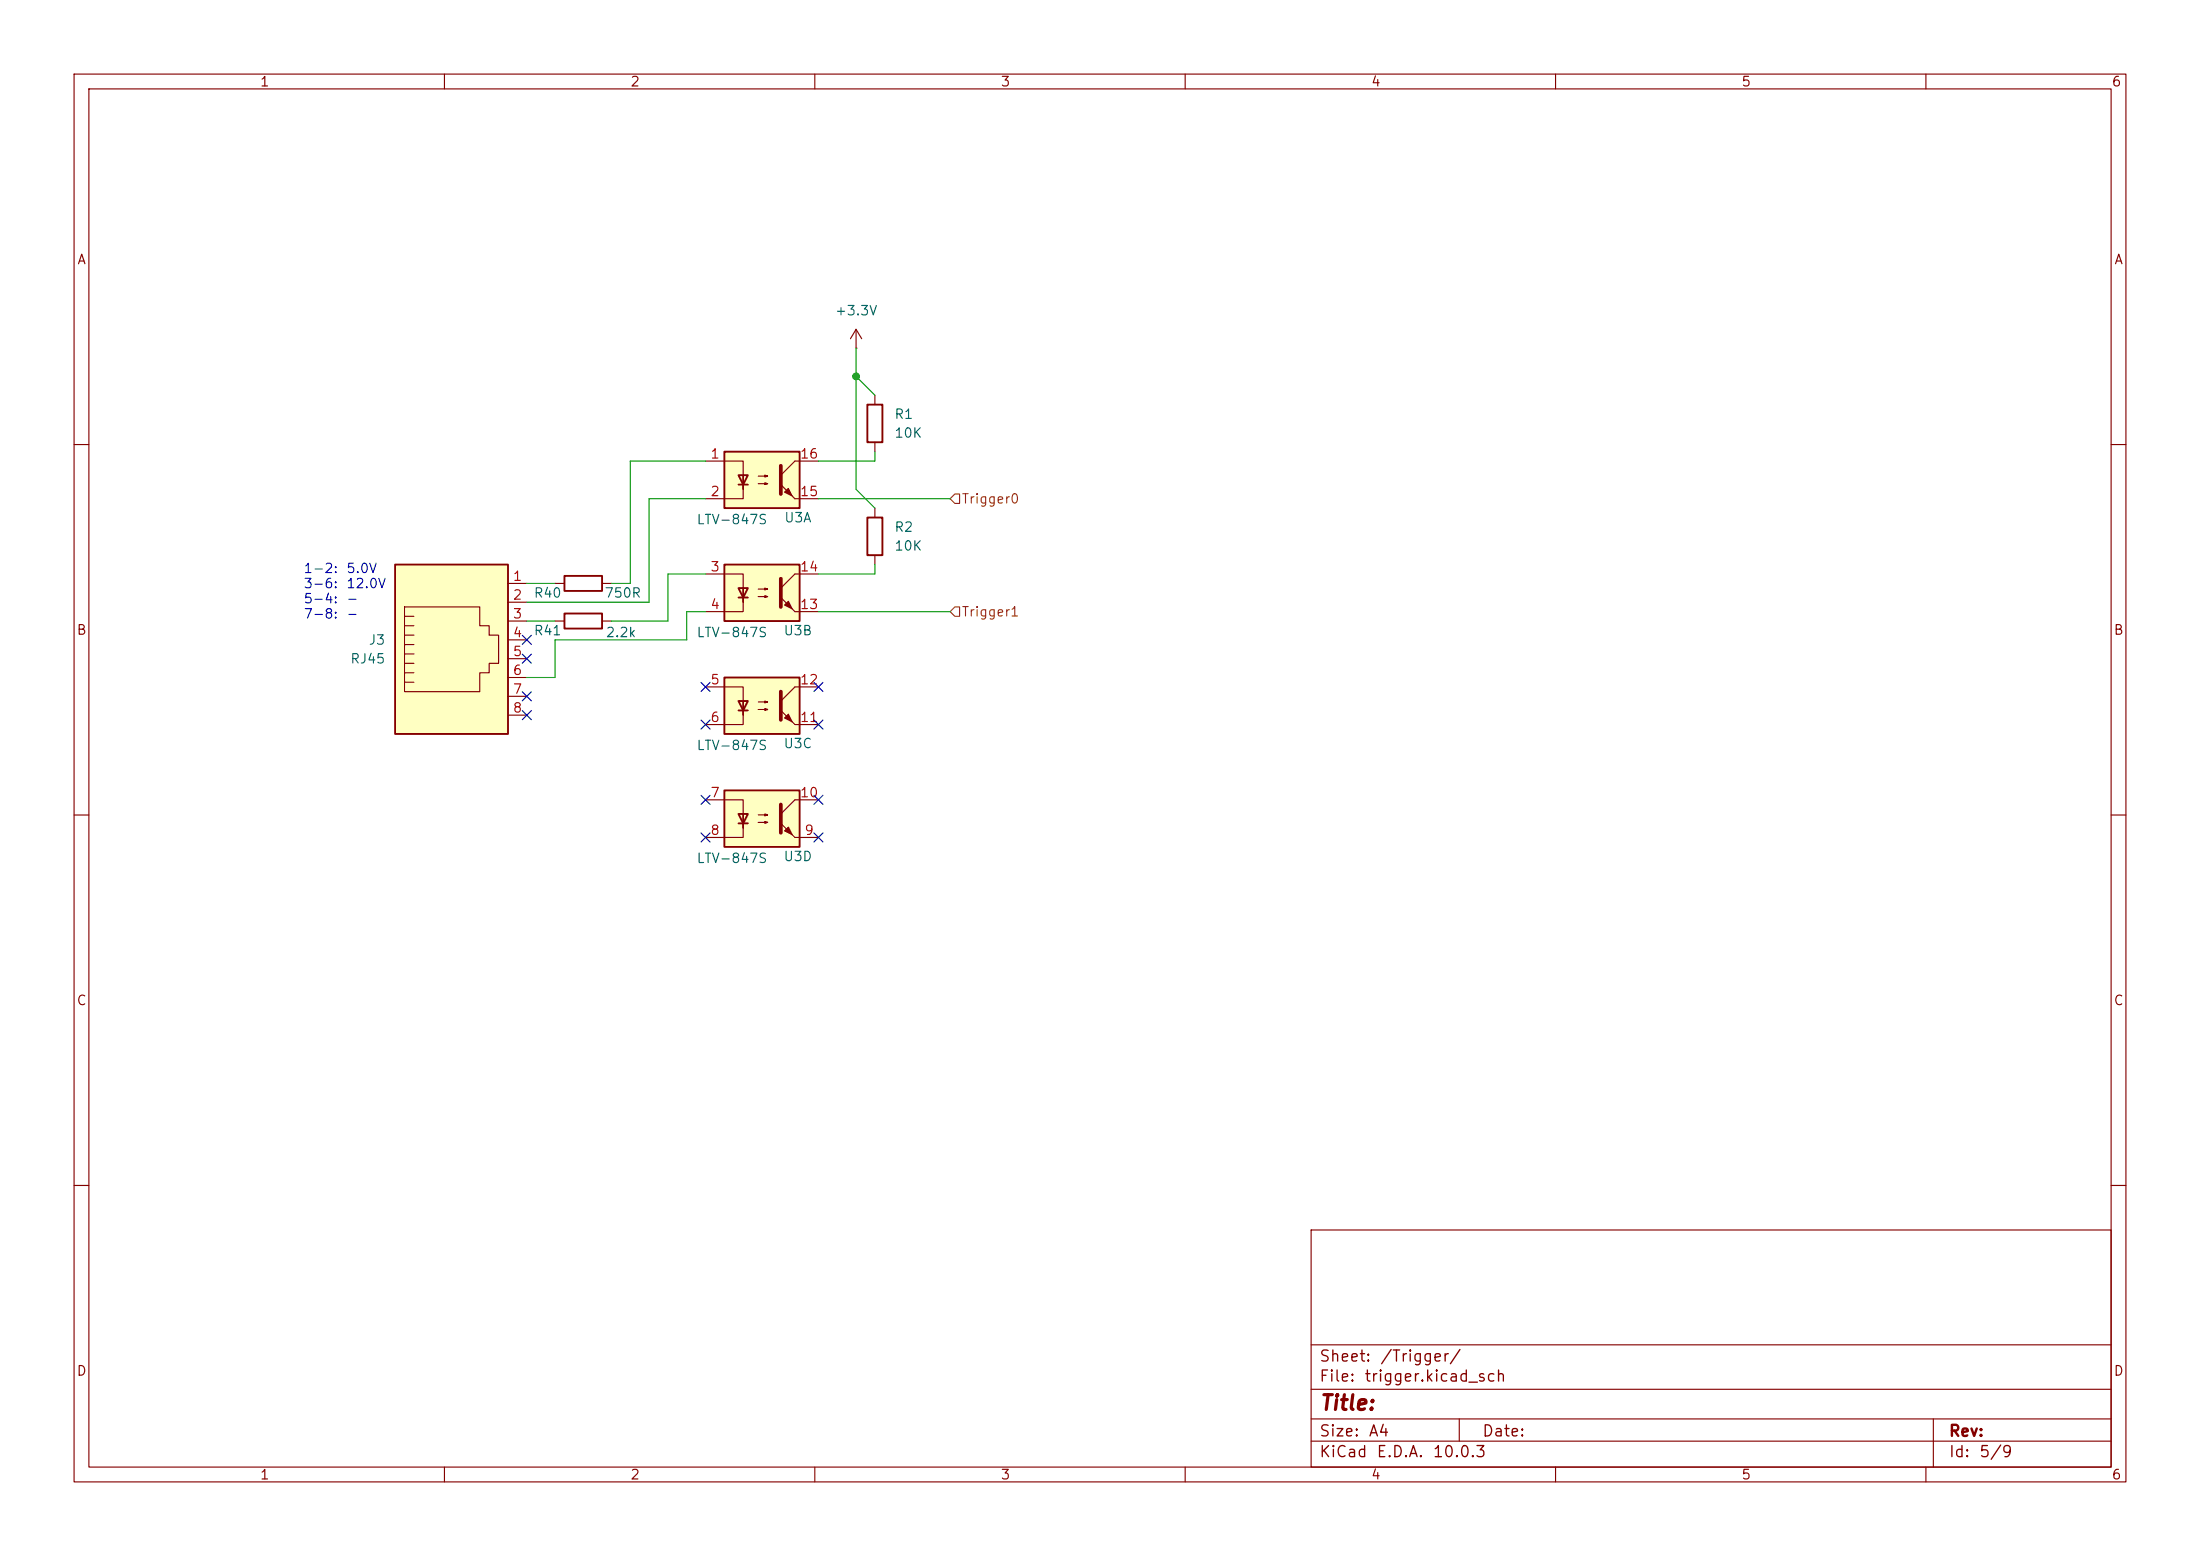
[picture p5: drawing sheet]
(kicad_sch
 (version 20260306)
 (generator "eeschema")
 (generator_version "10.0")
 (paper "A4")
 (lib_symbols
  (symbol "Connector:RJ45"
   (pin_names
    (offset 1.016)) (exclude_from_sim no) (in_bom yes) (on_board yes)
   (in_pos_files yes)
   (duplicate_pin_numbers_are_jumpers no)
   (property "Reference" "J" (at -5.08 13.97 0) (show_name no) (do_not_autoplace no) (effects (font (size 1.27 1.27)) (justify right)))
   (property "Value" "RJ45" (at 2.54 13.97 0) (show_name no) (do_not_autoplace no) (effects (font (size 1.27 1.27)) (justify left)))
   (property "Footprint" "" (at 0 0.635 90) (show_name no) (do_not_autoplace no) (hide yes) (effects (font (size 1.27 1.27))))
   (property "Datasheet" "" (at 0 0.635 90) (show_name no) (do_not_autoplace no) (hide yes) (effects (font (size 1.27 1.27))))
   (property "Description" "RJ connector, 8P8C (8 positions 8 connected)" (at 0 0 0) (show_name no) (do_not_autoplace no) (hide yes) (effects (font (size 1.27 1.27))))
   (symbol "RJ45_0_1"
    (polyline (pts (xy -6.35 1.905) (xy -5.08 1.905) (xy -5.08 1.905)) (stroke (width 0) (type default)) (fill (type none)))
    (polyline (pts (xy -6.35 0.635) (xy -5.08 0.635) (xy -5.08 0.635)) (stroke (width 0) (type default)) (fill (type none)))
    (polyline (pts (xy -6.35 -0.635) (xy -5.08 -0.635) (xy -5.08 -0.635)) (stroke (width 0) (type default)) (fill (type none)))
    (polyline (pts (xy -6.35 -1.905) (xy -5.08 -1.905) (xy -5.08 -1.905)) (stroke (width 0) (type default)) (fill (type none)))
    (polyline (pts (xy -6.35 -3.175) (xy -5.08 -3.175) (xy -5.08 -3.175)) (stroke (width 0) (type default)) (fill (type none)))
    (polyline (pts (xy -6.35 -4.445) (xy -6.35 6.985) (xy 3.81 6.985) (xy 3.81 4.445) (xy 5.08 4.445) (xy 5.08 3.175) (xy 6.35 3.175) (xy 6.35 -0.635) (xy 5.08 -0.635) (xy 5.08 -1.905) (xy 3.81 -1.905) (xy 3.81 -4.445) (xy -6.35 -4.445) (xy -6.35 -4.445)) (stroke (width 0) (type default)) (fill (type none)))
    (polyline (pts (xy -5.08 5.715) (xy -6.35 5.715)) (stroke (width 0) (type default)) (fill (type none)))
    (polyline (pts (xy -5.08 4.445) (xy -6.35 4.445)) (stroke (width 0) (type default)) (fill (type none)))
    (polyline (pts (xy -5.08 3.175) (xy -6.35 3.175) (xy -6.35 3.175)) (stroke (width 0) (type default)) (fill (type none)))
    (rectangle (start 7.62 12.7) (end -7.62 -10.16) (stroke (width 0.254) (type default)) (fill (type background))))
   (symbol "RJ45_1_1"
    (pin passive line (at 10.16 -7.62 180) (length 2.54) (name "" (effects (font (size 1.27 1.27)))) (number "1" (effects (font (size 1.27 1.27)))))
    (pin passive line (at 10.16 -5.08 180) (length 2.54) (name "" (effects (font (size 1.27 1.27)))) (number "2" (effects (font (size 1.27 1.27)))))
    (pin passive line (at 10.16 -2.54 180) (length 2.54) (name "" (effects (font (size 1.27 1.27)))) (number "3" (effects (font (size 1.27 1.27)))))
    (pin passive line (at 10.16 0 180) (length 2.54) (name "" (effects (font (size 1.27 1.27)))) (number "4" (effects (font (size 1.27 1.27)))))
    (pin passive line (at 10.16 2.54 180) (length 2.54) (name "" (effects (font (size 1.27 1.27)))) (number "5" (effects (font (size 1.27 1.27)))))
    (pin passive line (at 10.16 5.08 180) (length 2.54) (name "" (effects (font (size 1.27 1.27)))) (number "6" (effects (font (size 1.27 1.27)))))
    (pin passive line (at 10.16 7.62 180) (length 2.54) (name "" (effects (font (size 1.27 1.27)))) (number "7" (effects (font (size 1.27 1.27)))))
    (pin passive line (at 10.16 10.16 180) (length 2.54) (name "" (effects (font (size 1.27 1.27)))) (number "8" (effects (font (size 1.27 1.27))))))
   (embedded_fonts no))
  (symbol "Device:R"
   (pin_numbers (hide yes))
   (pin_names
    (offset 0)) (exclude_from_sim no) (in_bom yes) (on_board yes)
   (in_pos_files yes)
   (duplicate_pin_numbers_are_jumpers no)
   (property "Reference" "R" (at 2.032 0 90) (show_name no) (do_not_autoplace no) (effects (font (size 1.27 1.27))))
   (property "Value" "R" (at 0 0 90) (show_name no) (do_not_autoplace no) (effects (font (size 1.27 1.27))))
   (property "Footprint" "" (at -1.778 0 90) (show_name no) (do_not_autoplace no) (hide yes) (effects (font (size 1.27 1.27))))
   (property "Datasheet" "" (at 0 0 0) (show_name no) (do_not_autoplace no) (hide yes) (effects (font (size 1.27 1.27))))
   (property "Description" "Resistor" (at 0 0 0) (show_name no) (do_not_autoplace no) (hide yes) (effects (font (size 1.27 1.27))))
   (symbol "R_0_1"
    (rectangle (start -1.016 -2.54) (end 1.016 2.54) (stroke (width 0.254) (type default)) (fill (type none))))
   (symbol "R_1_1"
    (pin passive line (at 0 3.81 270) (length 1.27) (name "" (effects (font (size 1.27 1.27)))) (number "1" (effects (font (size 1.27 1.27)))))
    (pin passive line (at 0 -3.81 90) (length 1.27) (name "" (effects (font (size 1.27 1.27)))) (number "2" (effects (font (size 1.27 1.27))))))
   (embedded_fonts no))
  (symbol "Isolator:LTV-847S"
   (pin_names
    (offset 1.016)) (exclude_from_sim no) (in_bom yes) (on_board yes)
   (in_pos_files yes)
   (duplicate_pin_numbers_are_jumpers no)
   (property "Reference" "U" (at -3.81 5.08 0) (show_name no) (do_not_autoplace no) (effects (font (size 1.27 1.27))))
   (property "Value" "LTV-847S" (at 0 -5.08 0) (show_name no) (do_not_autoplace no) (effects (font (size 1.27 1.27))))
   (property "Footprint" "Package_DIP:SMDIP-16_W9.53mm" (at 0 -7.62 0) (show_name no) (do_not_autoplace no) (hide yes) (effects (font (size 1.27 1.27))))
   (property "Datasheet" "http://www.us.liteon.com/downloads/LTV-817-827-847.PDF" (at -15.24 11.43 0) (show_name no) (do_not_autoplace no) (hide yes) (effects (font (size 1.27 1.27))))
   (property "Description" "DC Optocoupler, Vce 35V, CTR 50%, SMDIP-16" (at 0 0 0) (show_name no) (do_not_autoplace no) (hide yes) (effects (font (size 1.27 1.27))))
   (symbol "LTV-847S_0_1"
    (rectangle (start -5.08 3.81) (end 5.08 -3.81) (stroke (width 0.254) (type default)) (fill (type background)))
    (polyline (pts (xy -5.08 2.54) (xy -2.54 2.54) (xy -2.54 -1.27) (xy -2.54 0.635)) (stroke (width 0) (type default)) (fill (type none)))
    (polyline (pts (xy -3.175 -0.635) (xy -1.905 -0.635)) (stroke (width 0.254) (type default)) (fill (type none)))
    (polyline (pts (xy -2.54 -0.635) (xy -2.54 -2.54) (xy -5.08 -2.54)) (stroke (width 0) (type default)) (fill (type none)))
    (polyline (pts (xy -2.54 -0.635) (xy -3.175 0.635) (xy -1.905 0.635) (xy -2.54 -0.635)) (stroke (width 0.254) (type default)) (fill (type none)))
    (polyline (pts (xy -0.508 0.508) (xy 0.762 0.508) (xy 0.381 0.381) (xy 0.381 0.635) (xy 0.762 0.508)) (stroke (width 0) (type default)) (fill (type none)))
    (polyline (pts (xy -0.508 -0.508) (xy 0.762 -0.508) (xy 0.381 -0.635) (xy 0.381 -0.381) (xy 0.762 -0.508)) (stroke (width 0) (type default)) (fill (type none)))
    (polyline (pts (xy 2.54 1.905) (xy 2.54 -1.905)) (stroke (width 0.508) (type default)) (fill (type none)))
    (polyline (pts (xy 2.54 0.635) (xy 4.445 2.54)) (stroke (width 0) (type default)) (fill (type none)))
    (polyline (pts (xy 3.048 -1.651) (xy 3.556 -1.143) (xy 4.064 -2.159) (xy 3.048 -1.651)) (stroke (width 0) (type default)) (fill (type outline)))
    (polyline (pts (xy 4.445 2.54) (xy 5.08 2.54)) (stroke (width 0) (type default)) (fill (type none)))
    (polyline (pts (xy 4.445 -2.54) (xy 2.54 -0.635)) (stroke (width 0) (type default)) (fill (type outline)))
    (polyline (pts (xy 4.445 -2.54) (xy 5.08 -2.54)) (stroke (width 0) (type default)) (fill (type none))))
   (symbol "LTV-847S_1_1"
    (pin passive line (at -7.62 2.54 0) (length 2.54) (name "" (effects (font (size 1.27 1.27)))) (number "1" (effects (font (size 1.27 1.27)))))
    (pin passive line (at -7.62 -2.54 0) (length 2.54) (name "" (effects (font (size 1.27 1.27)))) (number "2" (effects (font (size 1.27 1.27)))))
    (pin passive line (at 7.62 -2.54 180) (length 2.54) (name "" (effects (font (size 1.27 1.27)))) (number "15" (effects (font (size 1.27 1.27)))))
    (pin passive line (at 7.62 2.54 180) (length 2.54) (name "" (effects (font (size 1.27 1.27)))) (number "16" (effects (font (size 1.27 1.27))))))
   (symbol "LTV-847S_2_1"
    (pin passive line (at -7.62 2.54 0) (length 2.54) (name "" (effects (font (size 1.27 1.27)))) (number "3" (effects (font (size 1.27 1.27)))))
    (pin passive line (at -7.62 -2.54 0) (length 2.54) (name "" (effects (font (size 1.27 1.27)))) (number "4" (effects (font (size 1.27 1.27)))))
    (pin passive line (at 7.62 -2.54 180) (length 2.54) (name "" (effects (font (size 1.27 1.27)))) (number "13" (effects (font (size 1.27 1.27)))))
    (pin passive line (at 7.62 2.54 180) (length 2.54) (name "" (effects (font (size 1.27 1.27)))) (number "14" (effects (font (size 1.27 1.27))))))
   (symbol "LTV-847S_3_1"
    (pin passive line (at -7.62 2.54 0) (length 2.54) (name "" (effects (font (size 1.27 1.27)))) (number "5" (effects (font (size 1.27 1.27)))))
    (pin passive line (at -7.62 -2.54 0) (length 2.54) (name "" (effects (font (size 1.27 1.27)))) (number "6" (effects (font (size 1.27 1.27)))))
    (pin passive line (at 7.62 -2.54 180) (length 2.54) (name "" (effects (font (size 1.27 1.27)))) (number "11" (effects (font (size 1.27 1.27)))))
    (pin passive line (at 7.62 2.54 180) (length 2.54) (name "" (effects (font (size 1.27 1.27)))) (number "12" (effects (font (size 1.27 1.27))))))
   (symbol "LTV-847S_4_1"
    (pin passive line (at -7.62 2.54 0) (length 2.54) (name "" (effects (font (size 1.27 1.27)))) (number "7" (effects (font (size 1.27 1.27)))))
    (pin passive line (at -7.62 -2.54 0) (length 2.54) (name "" (effects (font (size 1.27 1.27)))) (number "8" (effects (font (size 1.27 1.27)))))
    (pin passive line (at 7.62 -2.54 180) (length 2.54) (name "" (effects (font (size 1.27 1.27)))) (number "9" (effects (font (size 1.27 1.27)))))
    (pin passive line (at 7.62 2.54 180) (length 2.54) (name "" (effects (font (size 1.27 1.27)))) (number "10" (effects (font (size 1.27 1.27))))))
   (embedded_fonts no))
  (symbol "power:+3.3V"
   (power global)
   (pin_numbers (hide yes))
   (pin_names
    (offset 0) (hide yes)) (exclude_from_sim no) (in_bom yes) (on_board yes)
   (in_pos_files yes)
   (duplicate_pin_numbers_are_jumpers no)
   (property "Reference" "#PWR" (at 0 -3.81 0) (show_name no) (do_not_autoplace no) (hide yes) (effects (font (size 1.27 1.27))))
   (property "Value" "+3.3V" (at 0 3.556 0) (show_name no) (do_not_autoplace no) (effects (font (size 1.27 1.27))))
   (property "Footprint" "" (at 0 0 0) (show_name no) (do_not_autoplace no) (hide yes) (effects (font (size 1.27 1.27))))
   (property "Datasheet" "" (at 0 0 0) (show_name no) (do_not_autoplace no) (hide yes) (effects (font (size 1.27 1.27))))
   (property "Description" "Power symbol creates a global label with name \"+3.3V\"" (at 0 0 0) (show_name no) (do_not_autoplace no) (hide yes) (effects (font (size 1.27 1.27))))
   (symbol "+3.3V_0_1"
    (polyline (pts (xy -0.762 1.27) (xy 0 2.54)) (stroke (width 0) (type default)) (fill (type none)))
    (polyline (pts (xy 0 2.54) (xy 0.762 1.27)) (stroke (width 0) (type default)) (fill (type none)))
    (polyline (pts (xy 0 0) (xy 0 2.54)) (stroke (width 0) (type default)) (fill (type none))))
   (symbol "+3.3V_1_1"
    (pin power_in line (at 0 0 90) (length 0) (name "" (effects (font (size 1.27 1.27)))) (number "1" (effects (font (size 1.27 1.27))))))
   (embedded_fonts no)))
 (text "1-2: 5.0V\n3-6: 12.0V\n5-4: -\n7-8: -"
  (exclude_from_sim no)
  (at 40.894 80.01 0)
  (effects (font (size 1.27 1.27)) (justify left)))
 (junction
  (at 115.57 50.8)
  (diameter 0)
  (color 0 0 0 0))
 (no_connect
  (at 95.25 107.95))
 (no_connect
  (at 71.12 86.36))
 (no_connect
  (at 71.12 88.9))
 (no_connect
  (at 110.49 92.71))
 (no_connect
  (at 71.12 96.52))
 (no_connect
  (at 110.49 107.95))
 (no_connect
  (at 110.49 113.03))
 (no_connect
  (at 95.25 92.71))
 (no_connect
  (at 110.49 97.79))
 (no_connect
  (at 95.25 97.79))
 (no_connect
  (at 95.25 113.03))
 (no_connect
  (at 71.12 93.98))
 (wire
  (pts (xy 95.25 82.55) (xy 92.71 82.55))
  (stroke (width 0) (type default)))
 (wire
  (pts (xy 74.93 86.36) (xy 92.71 86.36))
  (stroke (width 0) (type default)))
 (wire
  (pts (xy 110.49 82.55) (xy 128.27 82.55))
  (stroke (width 0) (type default)))
 (wire
  (pts (xy 95.25 62.23) (xy 85.09 62.23))
  (stroke (width 0) (type default)))
 (wire
  (pts (xy 115.57 50.8) (xy 115.57 66.04))
  (stroke (width 0) (type default)))
 (wire
  (pts (xy 110.49 67.31) (xy 128.27 67.31))
  (stroke (width 0) (type default)))
 (wire
  (pts (xy 118.11 76.2) (xy 118.11 77.47))
  (stroke (width 0) (type default)))
 (wire
  (pts (xy 110.49 77.47) (xy 118.11 77.47))
  (stroke (width 0) (type default)))
 (wire
  (pts (xy 71.12 83.82) (xy 74.93 83.82))
  (stroke (width 0) (type default)))
 (wire
  (pts (xy 71.12 81.28) (xy 87.63 81.28))
  (stroke (width 0) (type default)))
 (wire
  (pts (xy 87.63 81.28) (xy 87.63 67.31))
  (stroke (width 0) (type default)))
 (wire
  (pts (xy 92.71 82.55) (xy 92.71 86.36))
  (stroke (width 0) (type default)))
 (wire
  (pts (xy 71.12 78.74) (xy 74.93 78.74))
  (stroke (width 0) (type default)))
 (wire
  (pts (xy 90.17 83.82) (xy 90.17 77.47))
  (stroke (width 0) (type default)))
 (wire
  (pts (xy 87.63 67.31) (xy 95.25 67.31))
  (stroke (width 0) (type default)))
 (wire
  (pts (xy 90.17 77.47) (xy 95.25 77.47))
  (stroke (width 0) (type default)))
 (wire
  (pts (xy 118.11 68.58) (xy 115.57 66.04))
  (stroke (width 0) (type default)))
 (wire
  (pts (xy 118.11 60.96) (xy 118.11 62.23))
  (stroke (width 0) (type default)))
 (wire
  (pts (xy 85.09 62.23) (xy 85.09 78.74))
  (stroke (width 0) (type default)))
 (wire
  (pts (xy 82.55 83.82) (xy 90.17 83.82))
  (stroke (width 0) (type default)))
 (wire
  (pts (xy 74.93 91.44) (xy 74.93 86.36))
  (stroke (width 0) (type default)))
 (wire
  (pts (xy 110.49 62.23) (xy 118.11 62.23))
  (stroke (width 0) (type default)))
 (wire
  (pts (xy 82.55 78.74) (xy 85.09 78.74))
  (stroke (width 0) (type default)))
 (wire
  (pts (xy 71.12 91.44) (xy 74.93 91.44))
  (stroke (width 0) (type default)))
 (wire
  (pts (xy 115.57 46.99) (xy 115.57 50.8))
  (stroke (width 0) (type default)))
 (wire
  (pts (xy 118.11 53.34) (xy 115.57 50.8))
  (stroke (width 0) (type default)))
 (hierarchical_label "Trigger1"
  (shape input)
  (at 128.27 82.55 0)
  (effects (font (size 1.27 1.27)) (justify left)))
 (hierarchical_label "Trigger0"
  (shape input)
  (at 128.27 67.31 0)
  (effects (font (size 1.27 1.27)) (justify left)))
 (symbol
  (lib_id "Device:R")
  (at 118.11 72.39 0)
  (unit 1)
  (body_style 1)
  (exclude_from_sim no)
  (in_bom yes)
  (on_board yes)
  (in_pos_files yes)
  (dnp no)
  (fields_autoplaced yes)
  (property "Reference" "R2" (at 120.65 71.1199 0) (show_name no) (do_not_autoplace no) (effects (font (size 1.27 1.27)) (justify left)))
  (property "Value" "10K" (at 120.65 73.6599 0) (show_name no) (do_not_autoplace no) (effects (font (size 1.27 1.27)) (justify left)))
  (property "Footprint" "Resistor_SMD:R_0603_1608Metric_Pad0.98x0.95mm_HandSolder" (at 116.332 72.39 90) (hide yes) (show_name no) (do_not_autoplace no) (effects (font (size 1.27 1.27))))
  (property "Datasheet" "" (at 118.11 72.39 0) (hide yes) (show_name no) (do_not_autoplace no) (effects (font (size 1.27 1.27))))
  (property "Description" "Resistor" (at 118.11 72.39 0) (hide yes) (show_name no) (do_not_autoplace no) (effects (font (size 1.27 1.27))))
  (pin "2")
  (pin "1"))
 (symbol
  (lib_id "Device:R")
  (at 78.74 78.74 90)
  (unit 1)
  (body_style 1)
  (exclude_from_sim no)
  (in_bom yes)
  (on_board yes)
  (in_pos_files yes)
  (dnp no)
  (property "Reference" "R40" (at 73.914 80.01 90) (show_name no) (do_not_autoplace no) (effects (font (size 1.27 1.27))))
  (property "Value" "750R" (at 84.074 80.01 90) (show_name no) (do_not_autoplace no) (effects (font (size 1.27 1.27))))
  (property "Footprint" "Resistor_SMD:R_0603_1608Metric_Pad0.98x0.95mm_HandSolder" (at 78.74 80.518 90) (hide yes) (show_name no) (do_not_autoplace no) (effects (font (size 1.27 1.27))))
  (property "Datasheet" "" (at 78.74 78.74 0) (hide yes) (show_name no) (do_not_autoplace no) (effects (font (size 1.27 1.27))))
  (property "Description" "Resistor" (at 78.74 78.74 0) (hide yes) (show_name no) (do_not_autoplace no) (effects (font (size 1.27 1.27))))
  (pin "1")
  (pin "2"))
 (symbol
  (lib_id "Device:R")
  (at 118.11 57.15 0)
  (unit 1)
  (body_style 1)
  (exclude_from_sim no)
  (in_bom yes)
  (on_board yes)
  (in_pos_files yes)
  (dnp no)
  (fields_autoplaced yes)
  (property "Reference" "R1" (at 120.65 55.8799 0) (show_name no) (do_not_autoplace no) (effects (font (size 1.27 1.27)) (justify left)))
  (property "Value" "10K" (at 120.65 58.4199 0) (show_name no) (do_not_autoplace no) (effects (font (size 1.27 1.27)) (justify left)))
  (property "Footprint" "Resistor_SMD:R_0603_1608Metric_Pad0.98x0.95mm_HandSolder" (at 116.332 57.15 90) (hide yes) (show_name no) (do_not_autoplace no) (effects (font (size 1.27 1.27))))
  (property "Datasheet" "" (at 118.11 57.15 0) (hide yes) (show_name no) (do_not_autoplace no) (effects (font (size 1.27 1.27))))
  (property "Description" "Resistor" (at 118.11 57.15 0) (hide yes) (show_name no) (do_not_autoplace no) (effects (font (size 1.27 1.27))))
  (pin "2")
  (pin "1"))
 (symbol
  (lib_id "Isolator:LTV-847S")
  (at 102.87 80.01 0)
  (unit 2)
  (body_style 1)
  (exclude_from_sim no)
  (in_bom yes)
  (on_board yes)
  (in_pos_files yes)
  (dnp no)
  (property "Reference" "U3" (at 107.696 85.09 0) (show_name no) (do_not_autoplace no) (effects (font (size 1.27 1.27))))
  (property "Value" "LTV-847S" (at 98.806 85.344 0) (show_name no) (do_not_autoplace no) (effects (font (size 1.27 1.27))))
  (property "Footprint" "Package_DIP:SMDIP-16_W9.53mm" (at 102.87 87.63 0) (hide yes) (show_name no) (do_not_autoplace no) (effects (font (size 1.27 1.27))))
  (property "Datasheet" "http://www.us.liteon.com/downloads/LTV-817-827-847.PDF" (at 87.63 68.58 0) (hide yes) (show_name no) (do_not_autoplace no) (effects (font (size 1.27 1.27))))
  (property "Description" "DC Optocoupler, Vce 35V, CTR 50%, SMDIP-16" (at 102.87 80.01 0) (hide yes) (show_name no) (do_not_autoplace no) (effects (font (size 1.27 1.27))))
  (pin "9")
  (pin "6")
  (pin "4")
  (pin "3")
  (pin "13")
  (pin "14")
  (pin "1")
  (pin "2")
  (pin "10")
  (pin "11")
  (pin "5")
  (pin "7")
  (pin "12")
  (pin "16")
  (pin "8")
  (pin "15"))
 (symbol
  (lib_id "power:+3.3V")
  (at 115.57 46.99 0)
  (unit 1)
  (body_style 1)
  (exclude_from_sim no)
  (in_bom yes)
  (on_board yes)
  (in_pos_files yes)
  (dnp no)
  (fields_autoplaced yes)
  (property "Reference" "#PWR08" (at 115.57 50.8 0) (hide yes) (show_name no) (do_not_autoplace no) (effects (font (size 1.27 1.27))))
  (property "Value" "+3.3V" (at 115.57 41.91 0) (show_name no) (do_not_autoplace no) (effects (font (size 1.27 1.27))))
  (property "Footprint" "" (at 115.57 46.99 0) (hide yes) (show_name no) (do_not_autoplace no) (effects (font (size 1.27 1.27))))
  (property "Datasheet" "" (at 115.57 46.99 0) (hide yes) (show_name no) (do_not_autoplace no) (effects (font (size 1.27 1.27))))
  (property "Description" "Power symbol creates a global label with name \"+3.3V\"" (at 115.57 46.99 0) (hide yes) (show_name no) (do_not_autoplace no) (effects (font (size 1.27 1.27))))
  (pin "1"))
 (symbol
  (lib_id "Device:R")
  (at 78.74 83.82 90)
  (unit 1)
  (body_style 1)
  (exclude_from_sim no)
  (in_bom yes)
  (on_board yes)
  (in_pos_files yes)
  (dnp no)
  (property "Reference" "R41" (at 73.914 85.09 90) (show_name no) (do_not_autoplace no) (effects (font (size 1.27 1.27))))
  (property "Value" "2.2k" (at 83.82 85.344 90) (show_name no) (do_not_autoplace no) (effects (font (size 1.27 1.27))))
  (property "Footprint" "Resistor_SMD:R_0603_1608Metric_Pad0.98x0.95mm_HandSolder" (at 78.74 85.598 90) (hide yes) (show_name no) (do_not_autoplace no) (effects (font (size 1.27 1.27))))
  (property "Datasheet" "" (at 78.74 83.82 0) (hide yes) (show_name no) (do_not_autoplace no) (effects (font (size 1.27 1.27))))
  (property "Description" "Resistor" (at 78.74 83.82 0) (hide yes) (show_name no) (do_not_autoplace no) (effects (font (size 1.27 1.27))))
  (pin "1")
  (pin "2"))
 (symbol
  (lib_id "Connector:RJ45")
  (at 60.96 86.36 0)
  (mirror x)
  (unit 1)
  (body_style 1)
  (exclude_from_sim no)
  (in_bom yes)
  (on_board yes)
  (in_pos_files yes)
  (dnp no)
  (property "Reference" "J3" (at 52.07 86.3599 0) (show_name no) (do_not_autoplace no) (effects (font (size 1.27 1.27)) (justify right)))
  (property "Value" "RJ45" (at 52.07 88.8999 0) (show_name no) (do_not_autoplace no) (effects (font (size 1.27 1.27)) (justify right)))
  (property "Footprint" "revolvenow:RJ45" (at 60.96 86.995 90) (hide yes) (show_name no) (do_not_autoplace no) (effects (font (size 1.27 1.27))))
  (property "Datasheet" "" (at 60.96 86.995 90) (hide yes) (show_name no) (do_not_autoplace no) (effects (font (size 1.27 1.27))))
  (property "Description" "RJ connector, 8P8C (8 positions 8 connected)" (at 60.96 86.36 0) (hide yes) (show_name no) (do_not_autoplace no) (effects (font (size 1.27 1.27))))
  (pin "4")
  (pin "6")
  (pin "5")
  (pin "7")
  (pin "8")
  (pin "1")
  (pin "3")
  (pin "2"))
 (symbol
  (lib_id "Isolator:LTV-847S")
  (at 102.87 110.49 0)
  (unit 4)
  (body_style 1)
  (exclude_from_sim no)
  (in_bom yes)
  (on_board yes)
  (in_pos_files yes)
  (dnp no)
  (property "Reference" "U3" (at 107.696 115.57 0) (show_name no) (do_not_autoplace no) (effects (font (size 1.27 1.27))))
  (property "Value" "LTV-847S" (at 98.806 115.824 0) (show_name no) (do_not_autoplace no) (effects (font (size 1.27 1.27))))
  (property "Footprint" "Package_DIP:SMDIP-16_W9.53mm" (at 102.87 118.11 0) (hide yes) (show_name no) (do_not_autoplace no) (effects (font (size 1.27 1.27))))
  (property "Datasheet" "http://www.us.liteon.com/downloads/LTV-817-827-847.PDF" (at 87.63 99.06 0) (hide yes) (show_name no) (do_not_autoplace no) (effects (font (size 1.27 1.27))))
  (property "Description" "DC Optocoupler, Vce 35V, CTR 50%, SMDIP-16" (at 102.87 110.49 0) (hide yes) (show_name no) (do_not_autoplace no) (effects (font (size 1.27 1.27))))
  (pin "9")
  (pin "6")
  (pin "4")
  (pin "3")
  (pin "13")
  (pin "14")
  (pin "1")
  (pin "2")
  (pin "10")
  (pin "11")
  (pin "5")
  (pin "7")
  (pin "12")
  (pin "16")
  (pin "8")
  (pin "15"))
 (symbol
  (lib_id "Isolator:LTV-847S")
  (at 102.87 95.25 0)
  (unit 3)
  (body_style 1)
  (exclude_from_sim no)
  (in_bom yes)
  (on_board yes)
  (in_pos_files yes)
  (dnp no)
  (property "Reference" "U3" (at 107.696 100.33 0) (show_name no) (do_not_autoplace no) (effects (font (size 1.27 1.27))))
  (property "Value" "LTV-847S" (at 98.806 100.584 0) (show_name no) (do_not_autoplace no) (effects (font (size 1.27 1.27))))
  (property "Footprint" "Package_DIP:SMDIP-16_W9.53mm" (at 102.87 102.87 0) (hide yes) (show_name no) (do_not_autoplace no) (effects (font (size 1.27 1.27))))
  (property "Datasheet" "http://www.us.liteon.com/downloads/LTV-817-827-847.PDF" (at 87.63 83.82 0) (hide yes) (show_name no) (do_not_autoplace no) (effects (font (size 1.27 1.27))))
  (property "Description" "DC Optocoupler, Vce 35V, CTR 50%, SMDIP-16" (at 102.87 95.25 0) (hide yes) (show_name no) (do_not_autoplace no) (effects (font (size 1.27 1.27))))
  (pin "9")
  (pin "6")
  (pin "4")
  (pin "3")
  (pin "13")
  (pin "14")
  (pin "1")
  (pin "2")
  (pin "10")
  (pin "11")
  (pin "5")
  (pin "7")
  (pin "12")
  (pin "16")
  (pin "8")
  (pin "15"))
 (symbol
  (lib_id "Isolator:LTV-847S")
  (at 102.87 64.77 0)
  (unit 1)
  (body_style 1)
  (exclude_from_sim no)
  (in_bom yes)
  (on_board yes)
  (in_pos_files yes)
  (dnp no)
  (property "Reference" "U3" (at 107.696 69.85 0) (show_name no) (do_not_autoplace no) (effects (font (size 1.27 1.27))))
  (property "Value" "LTV-847S" (at 98.806 70.104 0) (show_name no) (do_not_autoplace no) (effects (font (size 1.27 1.27))))
  (property "Footprint" "Package_DIP:SMDIP-16_W9.53mm" (at 102.87 72.39 0) (hide yes) (show_name no) (do_not_autoplace no) (effects (font (size 1.27 1.27))))
  (property "Datasheet" "http://www.us.liteon.com/downloads/LTV-817-827-847.PDF" (at 87.63 53.34 0) (hide yes) (show_name no) (do_not_autoplace no) (effects (font (size 1.27 1.27))))
  (property "Description" "DC Optocoupler, Vce 35V, CTR 50%, SMDIP-16" (at 102.87 64.77 0) (hide yes) (show_name no) (do_not_autoplace no) (effects (font (size 1.27 1.27))))
  (pin "9")
  (pin "6")
  (pin "4")
  (pin "3")
  (pin "13")
  (pin "14")
  (pin "1")
  (pin "2")
  (pin "10")
  (pin "11")
  (pin "5")
  (pin "7")
  (pin "12")
  (pin "16")
  (pin "8")
  (pin "15")))
